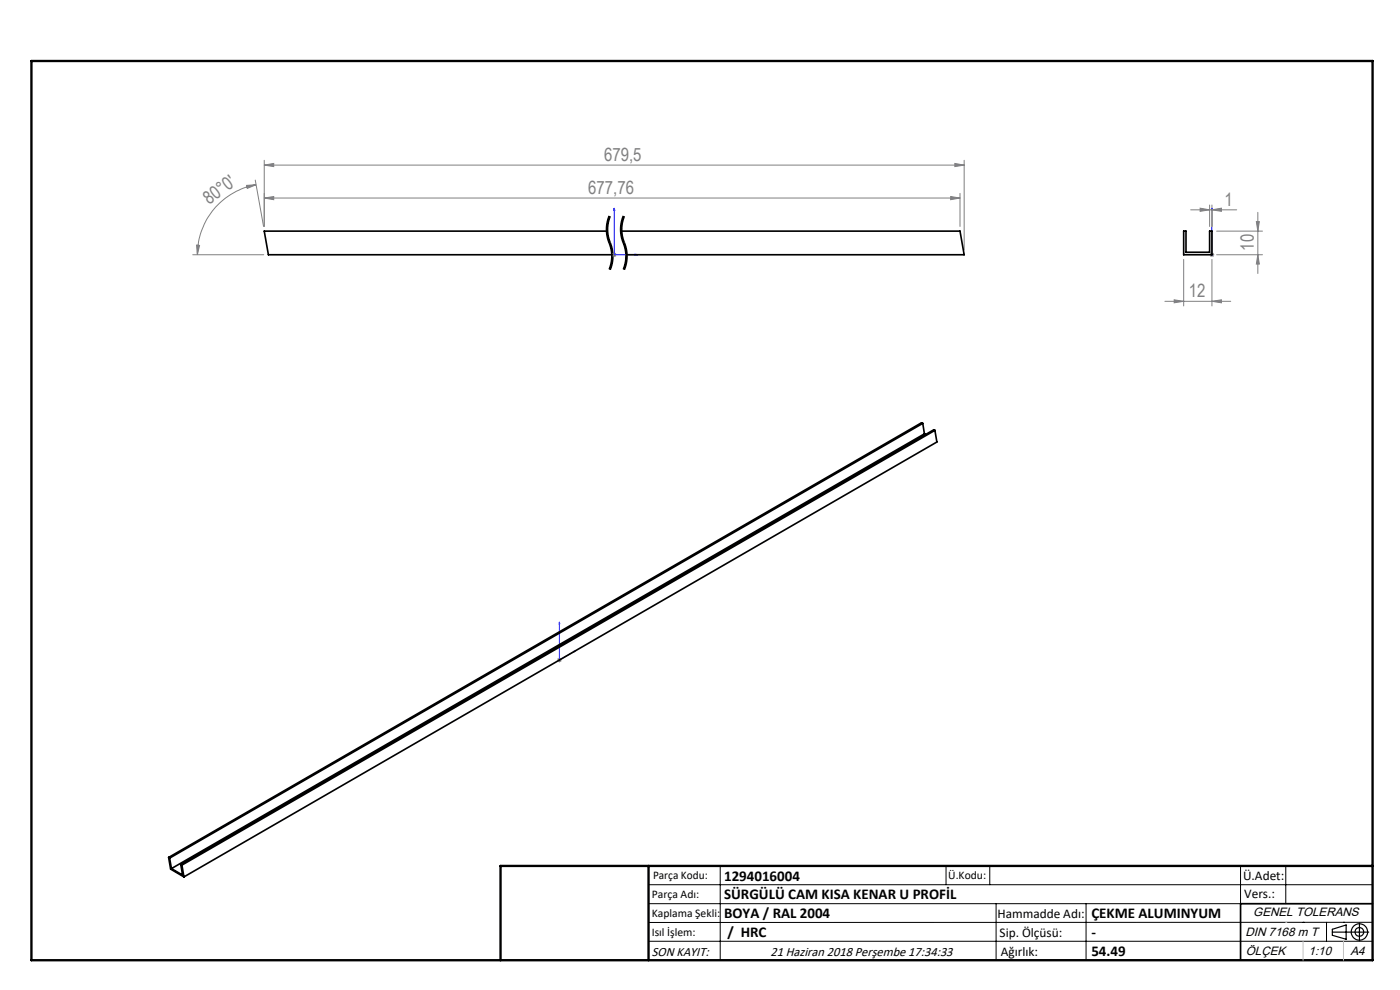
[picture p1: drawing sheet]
<svg xmlns="http://www.w3.org/2000/svg" width="297mm" height="210mm" viewBox="0 0 297 210" stroke-linecap="round" stroke-linejoin="round" font-family="sans-serif">
<path d="M129.3 45.8a7.4 7.4 0 0 0 0 5.7M129.3 51.5a7.4 7.4 0 0 1 0 5.7M132.3 45.8a7.4 7.4 0 0 0 0 5.7M132.3 51.5a7.4 7.4 0 0 1 0 5.7" fill="none" stroke="#000" stroke-width=".21" stroke-dasharray="6.3 1.3 1.3 1.3" stroke-dashoffset="2.9" stroke-linecap="butt"/>
<g fill="none" stroke="#000" stroke-width=".21">
<path d="M128.6 48.9l.4 2.3M128.6 48.1v.8M128.7 47.3l-.1 .8M129 49.6l.1 .4M129 51.2l.7 2.2v1.9M129.1 50l.1 .4M129.2 50.4l.1 .3M129.2 45.8l-.5 1.5M129.3 50.7l.1 .6M129.3 45.8a8 8 0 0 0 .4 6.6 7.4 7.4 0 0 1-.4 4.8M129.4 56.4l-.2 .7M129.4 51.3l.1 .1z"/>
<path d="M129.5 45.9a7.2 7.2 0 0 0-.5 3.7M129.5 51.4l.5 1.6M129.5 56l-.1 .4M129.6 55.7l-.1 .3M129.6 56.9l-.1 .3M129.7 55.3l-.1 .4M130 53l.1 .7M130.1 53.8v.7M130.1 54.5l-.4 2.4M131.6 48.9l.4 2.3M131.6 48.1v.8M131.7 47.3l-.1 .8"/>
<path d="M132 49.6l.1 .4M132 46.1l-.3 1.2M132 51.2l.7 2.2v1.9M132.1 50l.1 .4M132.2 50.4l.1 .3M132.2 45.8l-.2 .3M132.3 50.7l.5 1.5M132.3 45.8a7.9 7.9 0 0 0 .4 6.6 7.4 7.4 0 0 1-.4 4.8M132.4 56.4l-.2 .7M132.5 45.9a7.2 7.2 0 0 0-.5 3.7M132.5 56l-.1 .4M132.6 55.7l-.1 .3"/>
<path d="M132.6 56.9l-.1 .3M132.7 55.3l-.1 .4M132.8 56.5l-.1 .4M132.8 52.2l.2 .8M133 53l.1 .7M133.1 53.8v.7M133.1 54.5l-.3 2M137.6 187.7h153.6M137.6 191.7h153.6M137.6 199.7h153.6M152.8 183.7v20M200.7 183.7v4"/>
<path d="M210 183.7v4M211.3 191.7v12M230.4 191.7v12M263.2 183.7v20M272.8 183.7v8M276.4 195.6h.1M281.4 195.6v4.1M285 195.6h.1M291.2 195.6l-153.6 .1"/>
</g>
<g fill="none" stroke="#000" stroke-width=".25">
<path d="M282.6 197.7h7.8M282.6 197.1l3-.9v3l-3-.8zM288.4 195.8v3.8M106.2 203.7h185"/>
<circle cx="288.4" cy="197.7" r="1.74"/>
<circle cx="288.4" cy="197.7" r=".93"/>
</g>
<path d="M130.3 44.2l.1 .5h-.2zM130.3 44.2v9.8h5M134.8 53.9l.5 .1-.5 .1zM257.1 53.9v.2zM257.1 44.2v.5v-.5M257.1 54h.1M257.1 44.2v9.8M118.7 132v.3l-.1 .1zM118.7 132v8l3.5-2M121.8 138.1l.4-.1-.4 .3z" fill="none" stroke="#00f" stroke-width=".21"/>
<g fill="none" stroke="#808080" stroke-width=".21">
<path d="M52.3 39.3l2-.1-1.8 .8zM54.2 38.2l1.7 9.8M54.3 39.2a15.1 15.1 0 0 0-12.4 14.8M56.1 35l2-.3v.6zM56.1 34v14M56.1 35h148.4M202.6 34.7l1.9 .3-1.9 .3zM204.5 34v19M40.9 54h15.1M41.7 52l.6 .1-.4 1.9zM56.1 42l2-.3v.7zM56.1 42h147.6"/>
<path d="M129.8 54h1M130 53.7l.7 .7M130.3 53.5v1M130.7 53.7l-.7 .7M201.7 41.7l2 .3-2 .4zM203.7 41v7M251.1 55v9.9M252.6 44.5h9.8M254.6 44.2l2 .3-2 .3zM256.6 54h1M256.6 43.5v4.5M256.8 53.7l.7 .7"/>
<path d="M257.1 44.5l2-.3v.6zM257.1 43.5v4.5M257.1 53.5v1M257.1 55v9.9M257.5 53.7l-.7 .7M258.1 54h9.7M258.1 49h9.7M266.5 47h.7l-.4 2zM266.8 45v13M266.8 54l.4 2h-.7zM247.1 63.9h14M249.1 63.6l2 .3-2 .3z"/>
<path d="M257.1 63.9l2-.3v.6zM118.3 139.7l.7 .7M118.7 139.5v1M119 139.7l-.7 .7M118.2 140h1"/>
</g>
<path d="M291.2 191.7h-28v12" fill="none" stroke="#000" stroke-width=".35"/>
<path d="M6.7 12.9h284.5v190.8h-284.5zM137.6 183.7v20M291.2 183.7h-185v20" fill="none" stroke="#000" stroke-width=".5"/>
<path d="M276.4 199.7v4M285 199.7v4" fill="none" stroke="#c0c0c0" stroke-width=".21"/>
<path d="M272.8 195.6h.1" fill="none" stroke="#c0c0c0" stroke-width=".25"/>
<g fill="#00f">
<path d="M134.8 53.9l.5 .1-.5 .1zM130.3 44.2l.1 .5h-.2z"/>
<path d="M121.8 138.1l.4-.1-.4 .3zM118.7 132v.3l-.1 .1z"/>
<path d="M257.1 53.9v.2zM257.1 44.2v.5z"/>
</g>
<g fill="#808080">
<path d="M257.1 44.5l2-.3v.6zM254.6 44.2l2 .3-2 .3z"/>
<path d="M201.7 41.7l2 .3-2 .4zM56.1 42l2-.3v.7z"/>
<path d="M56.1 35l2-.3v.6zM202.6 34.7l1.9 .3-1.9 .3zM249.1 63.6l2 .3-2 .3zM257.1 63.9l2-.3v.6z"/>
<path d="M52.3 39.3l2-.1-1.8 .8zM41.7 52l.6 .1-.4 1.9z"/>
<path d="M266.8 54l.4 2h-.7zM266.5 47h.7l-.4 2z"/>
</g>
<g fill="none" stroke="#000" stroke-width=".35">
<path d="M128.8 49h-72.7l.8 5h73M131.8 49h71.9l.8 5h-71.6M251.1 49h.5v4.5h5v-4.5h.5v5h-6zM195.8 89.8l-159.8 92.2M195.8 89.8l.3 2.2M195.8 89.8l-.3-.1-159.7 92.2M196.1 92l-159.7 92.2M196.1 92l.3 .2M198.3 91.3l-159.7 92.2M198.3 91.3l.5 2.5-159.8 92.2M198.3 91.3l-.2-.2-159.8 92.3M35.8 181.9l.4 2.5 2.8 1.6"/>
<path d="M35.8 181.9l.2 .1M36 182l.4 2.2M38.3 183.4l.4 2.2-2.3-1.4M38.3 183.4l.3 .1M38.6 183.5l.4 2.5"/>
</g>
<g font-size="3.9" fill="#808080">
<text x="128.2" y="34.1">679,5</text>
<text x="124.8" y="41.1">677,76</text>
<text x="44.4" y="43.6" transform="rotate(-37 44.4 43.6)">80°0'</text>
<text x="259.7" y="43.6">1</text>
<text x="266" y="53.2" transform="rotate(-90 266 53.2)">10</text>
<text x="252.2" y="63">12</text>
</g>
<g font-size="3.2">
<text x="153.6" y="190.8">SÜRGÜLÜ CAM KISA KENAR U PROFİL</text>
<text x="153.6" y="186.8">1294016004</text>
<text x="153.6" y="194.8">BOYA / RAL 2004</text>
<text x="231.5" y="194.8">ÇEKME ALUMINYUM</text>
<text x="154.3" y="198.8">/ HRC</text>
<text x="231.5" y="198.7">-</text>
<text x="231.5" y="202.8">54.49</text>
</g>
<g font-size="2.8">
<text x="263.7" y="186.7">Ü.Adet:</text>
<text x="263.9" y="190.5">Vers.:</text>
<text x="211.6" y="194.8">Hammadde Adı:</text>
<text x="138.3" y="202.8">SON KAYIT:</text>
<text x="163.4" y="202.8">21 Haziran 2018 Perşembe 17:34:33</text>
<text x="212.1" y="198.7">Sip. Ölçüsü:</text>
<text x="212.3" y="202.7">Ağırlık:</text>
</g>
<g font-size="2.6">
<text x="265.9" y="194.4">GENEL TOLERANS</text>
<text x="264.2" y="198.5">DIN 7168 m T</text>
<text x="264.3" y="202.6">ÖLÇEK</text>
<text x="277.6" y="202.6">1:10</text>
<text x="286.5" y="202.6">A4</text>
</g>
<g font-size="2.5">
<text x="138.3" y="190.5">Parça Adı:</text>
<text x="138.5" y="186.5">Parça Kodu:</text>
<text x="201.2" y="186.5">Ü.Kodu:</text>
<text x="138.3" y="194.5">Kaplama Şekli:</text>
<text x="138.3" y="198.6">Isıl İşlem:</text>
</g>
</svg>
